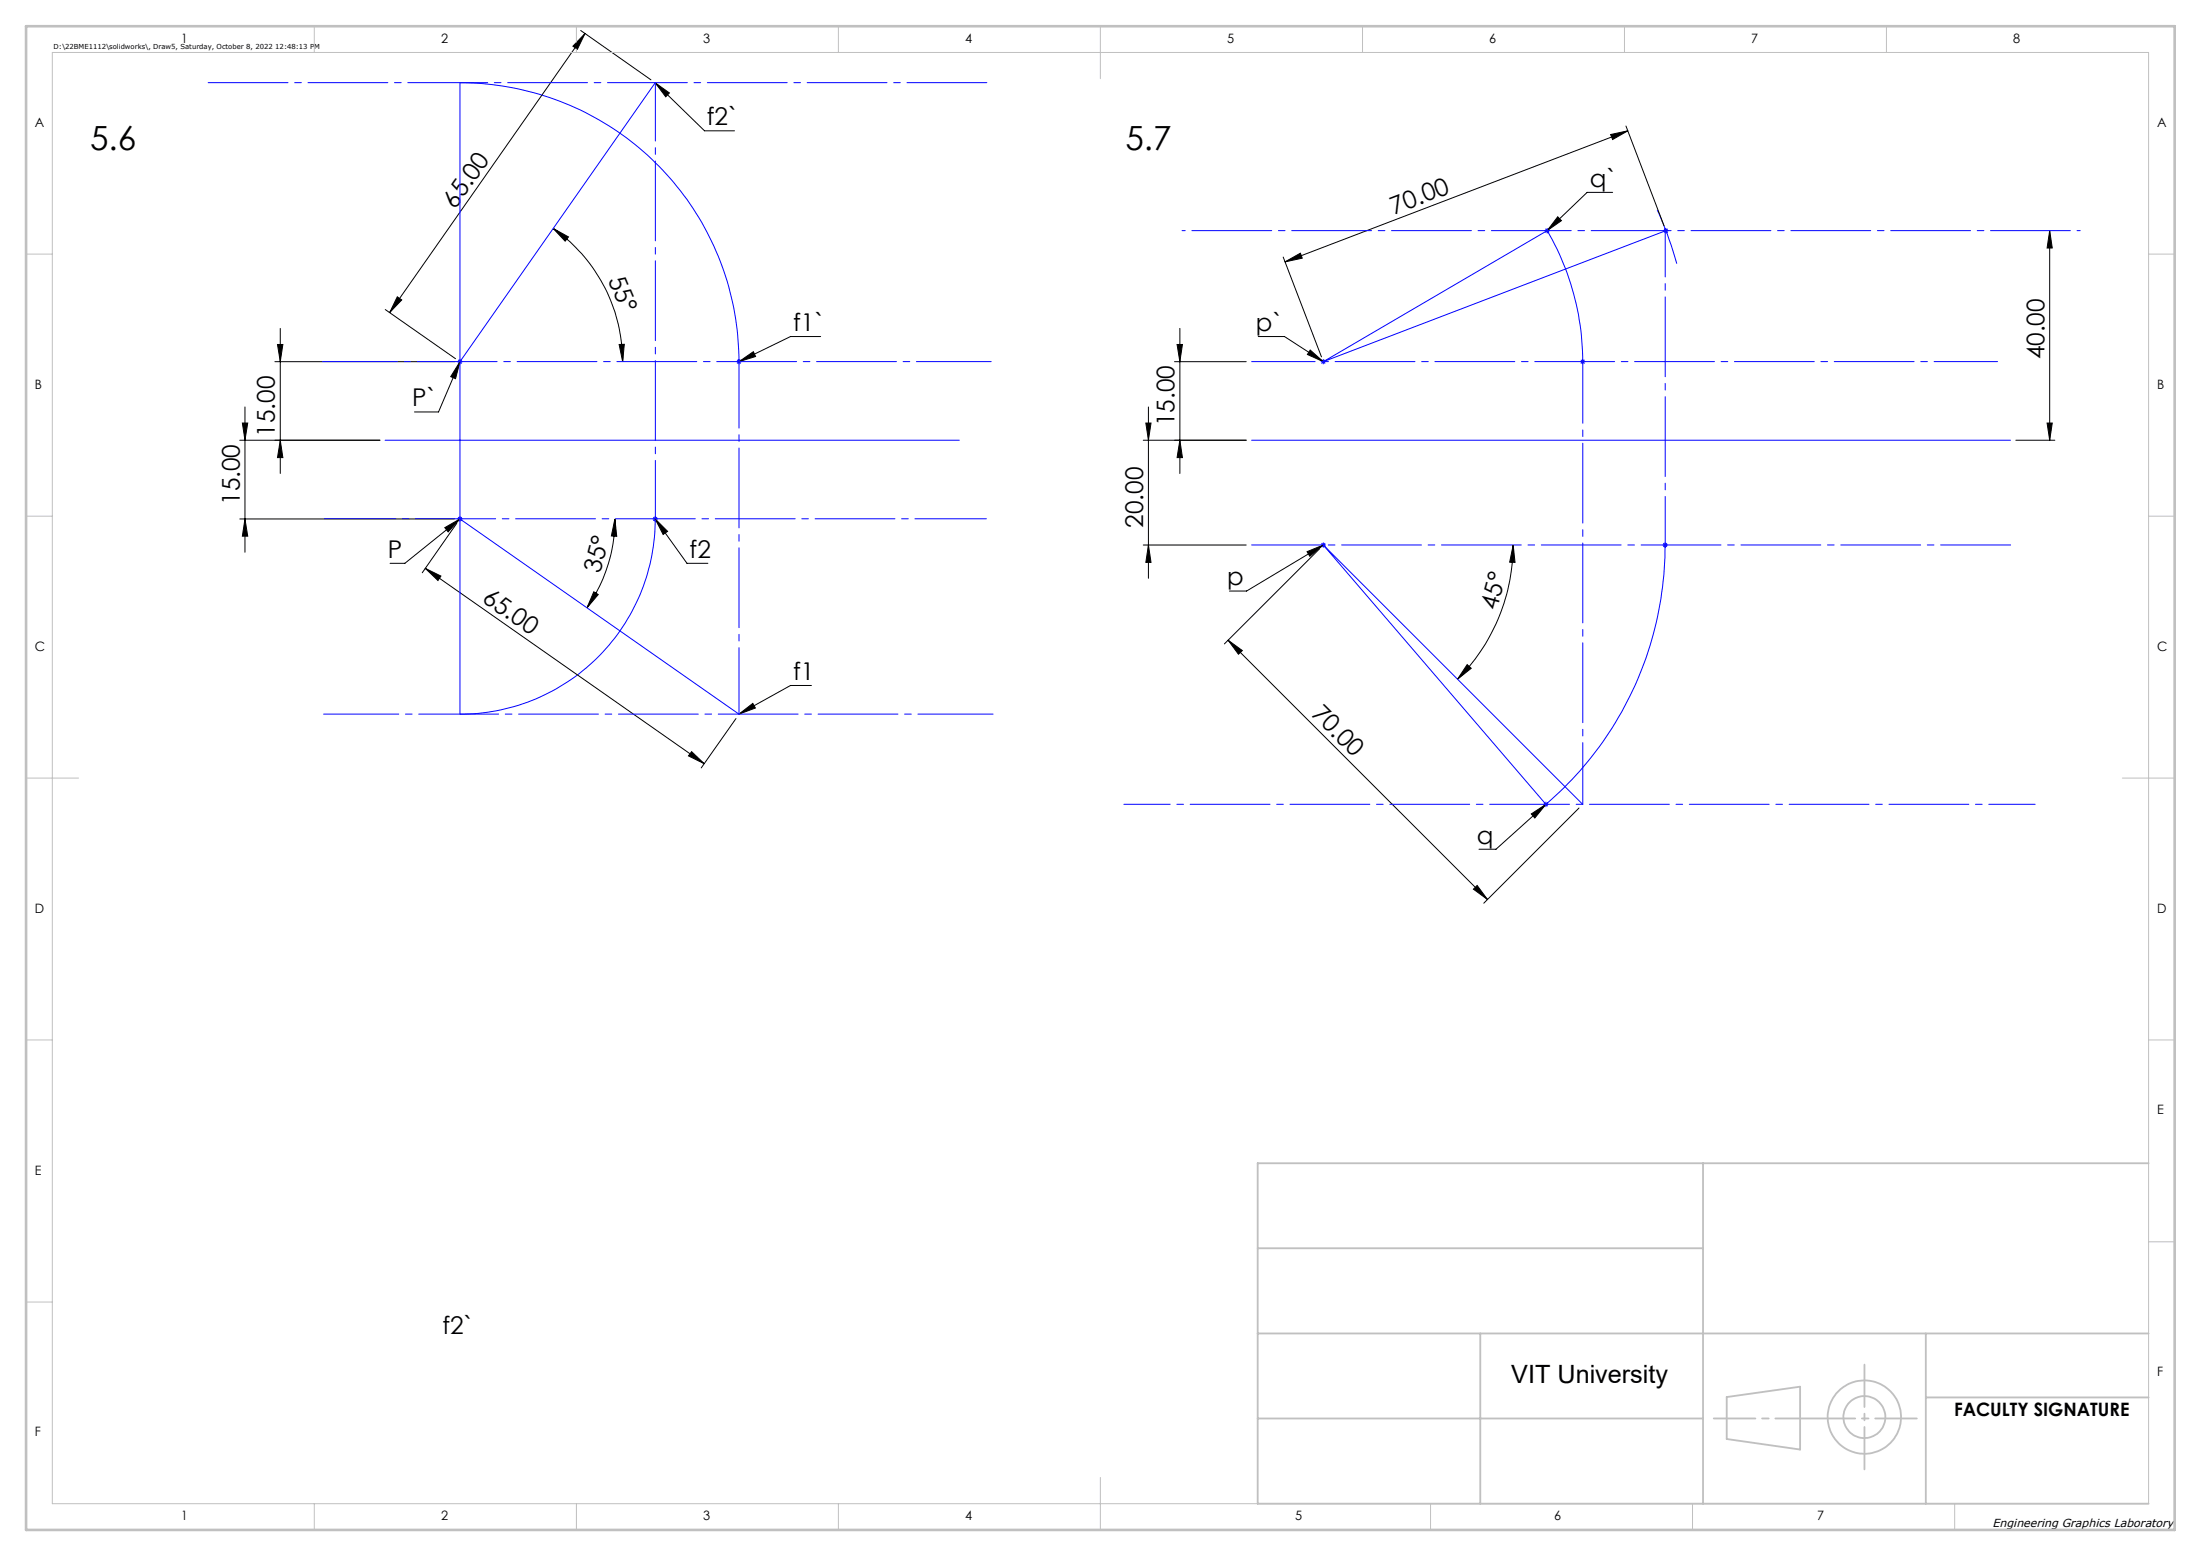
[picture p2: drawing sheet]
<svg xmlns="http://www.w3.org/2000/svg" width="420mm" height="297mm" viewBox="0 0 420 297" stroke-linecap="round" stroke-linejoin="round" font-family="sans-serif">
<g fill="none" stroke="#000" stroke-width=".19">
<path d="M110.8 5.8l13.4 9.4M111.6 6.4l-37.2 53.3M111.6 6.4l-1.4 3-.9-.6zM125 15.8l9.4 9.2h5.8M125 15.8l2.7 1.9-.7 .8zM307.3 25.7l3.3-.7-2.9 1.6zM307.7 36.7h-4.8l-7.7 7.3M310.3 24.1l7.2 19M310.6 25l-65.4 25M73.5 59.1l13.4 9.4M75.8 56.7l.9 .6-2.3 2.4zM105.6 43.6l2.9 1.6-.7 .8z"/>
<path d="M105.6 43.6a31.1 31.1 0 0 1 13.2 25.4M244.9 49.1l7.3 19M245.2 50l2.9-1.7 .4 1zM297.3 41.4l.7 .7-2.8 1.9zM391.1 44v40M391.1 44l.5 3.3h-1zM46.7 77.7v27.7M52.5 69h34.2M53 65.8h1l-.5 3.2zM53.5 62.7v27.7M87.8 69l-4.1 9.6h-4.6M87.8 69l-.9 3.3-.9-.4z"/>
<path d="M118.1 65.8l1-.1-.3 3.3zM141 69l2.8-1.9 .4 .9zM156.6 64.2h-5.8l-9.8 4.8M219.1 77.7v32.7M224.1 69h13.7M224.6 65.8h1l-.5 3.2zM225.1 62.7v27.7M240.1 64.2h5l7.4 4.8M250 66.8l2.5 2.2-3-1.3zM45.8 99.1h40.9M45.8 84h26.7M46.2 80.7h1.1l-.6 3.3z"/>
<path d="M46.7 99.1l.6 3.2h-1.1zM53.5 84l.5 3.3h-1zM87.2 99.9l-6.6 9.4M87.8 99.1l-10.5 8.4h-2.9M117.3 99.1l.4 3.3-1-.1zM117.3 99.1a29.5 29.5 0 0 1-5.3 16.9M125 99.1l6.1 8.4h4M125 99.1l2.4 2.3-.9 .6zM218.2 84h19.6M218.7 80.7h.9l-.5 3.3zM225.1 84l.5 3.3h-1zM384.7 84h7.4"/>
<path d="M390.6 80.7h1l-.5 3.3zM81.1 108.5l3 1.5-.5 .8zM81.1 108.5l53.3 37.3M84.9 100.7l2.9-1.6-2.3 2.4zM113.3 113l.9 .5-2.2 2.5zM218.2 104h19.6M219.1 104l.5 3.3h-.9zM249.4 105.3l3.1-1.3-2.6 2.2zM251.8 104.7l-18.2 18.2M252.5 104l-14.6 8.8h-3.3M288.7 104l.4 3.3h-1zM288.7 104a36.3 36.3 0 0 1-10.6 25.6"/>
<path d="M140.4 137.2l-6.6 9.4M141 136.3l2.7-2 .4 .8zM154.8 130.8h-4l-9.8 5.5M234.4 122.2l2.7 2-.8 .7zM234.4 122.2l49.4 49.5M280 126.9l.7 .7-2.6 2zM132 143.5l2.4 2.3-3-1.5zM292.2 155.4l2.8-1.9-2.1 2.6zM295 153.5l-9.5 8.6h-3.3M301.3 154.2l-18.2 18.2M281.9 169l1.9 2.7-2.6-2z"/>
</g>
<g fill="none" stroke="#c0c0c0" stroke-width=".35">
<path d="M240 238.3h85M325 222v65M410 222h-170v65h170M240 254.5h170M282.5 254.5v32.5M367.5 254.5v32.5M240 270.8h85M329.5 266.7l14-2v12l-14-2zM367.5 266.7h42.5"/>
<circle cx="355.8" cy="270.5" r="7"/>
<circle cx="355.8" cy="270.5" r="4"/>
</g>
<g fill="none" stroke="#00f" stroke-width=".19">
<path d="M125 15.8l-37.2 53.2M294.7 44h1M294.9 43.7l.7 .7M295.2 43.5v1.1M295.6 43.7l-.7 .7M316.2 40a64.9 64.9 0 0 1 3.8 10.3M317.4 44h1M317.5 43.7l.7 .7M317.9 44l-65.4 25 42.7-25a49.8 49.8 0 0 1 6.8 25M317.9 43.5v1.1M318.2 43.7l-.7 .7M87.2 69h1.1"/>
<path d="M87.4 68.7l.7 .7M88.1 68.7l-.7 .7M140.5 69h1M140.7 68.7l.7 .7M141 69a53.2 53.2 0 0 0-53.2-53.2v120.5a37.2 37.2 0 0 0 37.2-37.2M141 68.5v1M141.4 68.7l-.7 .7M252 69h1M252.2 68.7l.7 .7M252.5 68.5v1M252.9 68.7l-.7 .7M301.5 69h1"/>
<path d="M301.7 68.7l.7 .7M302 68.5v1M302.4 68.7l-.7 .7M73.5 84h109.6M87.2 99.1h1.1M87.4 98.7l.7 .7M87.8 99.1l53.2 37.2M88.1 98.7l-.7 .7M124.5 99.1h1.1M124.7 98.7l.7 .7M125 98.5v1.1M125.4 98.7l-.7 .7"/>
<path d="M238.8 84h144.8M252 104h1M252.2 103.7l.7 .7M252.5 103.5v1M252.9 103.7l-.7 .7M317.3 104h.9M317.4 103.7l.7 .7M317.7 104a65 65 0 0 1-22.7 49.5l-42.5-49.5 49.5 49.5M317.7 103.5v1M318.1 103.7l-.7 .7M294.5 153.5h1M294.6 153.2l.7 .7"/>
<path d="M295 153v1.1M295.3 153.2l-.7 .7"/>
</g>
<g fill="none" stroke="#c0c0c0" stroke-width=".19">
<path d="M10 10h400v277h-400zM60 5v5M110 5v5M160 5v5M210 5v10M260 5v5M310 5v5M360 5v5M5 48.5h5M410 48.5h5M5 98.5h5M410 98.5h5"/>
<path d="M5 148.5h10M405 148.5h10M5 198.5h5M410 198.5h5M410 237h5M5 248.5h5M60 287v5M110 287v5M160 287v5M210 282v10M273 287v5M323 287v5"/>
<path d="M373 287v5"/>
</g>
<path d="M327 270.8h38.8" fill="none" stroke="#c0c0c0" stroke-width=".35" stroke-dasharray="15.2 1.3 1.3 1.3" stroke-dashoffset="7.3"/>
<path d="M355.8 260.5v20" fill="none" stroke="#c0c0c0" stroke-width=".35" stroke-dasharray="15.2 1.3 1.3 1.3" stroke-dashoffset="7.1"/>
<path d="M5 5h410v287h-410z" fill="none" stroke="#c0c0c0" stroke-width=".5"/>
<path d="M61.5 69h127.6" fill="none" stroke="#00f" stroke-width=".19" stroke-dasharray="15.2 1.3 1.3 1.3" stroke-dashoffset="1"/>
<path d="M61.9 99h126.3" fill="none" stroke="#00f" stroke-width=".19" stroke-dasharray="15.2 1.3 1.3 1.3" stroke-dashoffset="1.6"/>
<path d="M38.7 15.8h150.6" fill="none" stroke="#00f" stroke-width=".19" stroke-dasharray="15.2 1.3 1.3 1.3" stroke-dashoffset="-1"/>
<path d="M61.8 136.3h127.7" fill="none" stroke="#00f" stroke-width=".19" stroke-dasharray="15.2 1.3 1.3 1.3" stroke-dashoffset=".9"/>
<path d="M125.1 15.8v83.2" fill="none" stroke="#00f" stroke-width=".19" stroke-dasharray="15.2 1.3 1.3 1.3" stroke-dashoffset="4.1"/>
<path d="M141 136.3v-67.3" fill="none" stroke="#00f" stroke-width=".19" stroke-dasharray="15.2 1.3 1.3 1.3" stroke-dashoffset="2.6"/>
<path d="M238.8 69h142.4" fill="none" stroke="#00f" stroke-width=".19" stroke-dasharray="15.2 1.3 1.3 1.3" stroke-dashoffset="3.1"/>
<path d="M238.8 104h144.9" fill="none" stroke="#00f" stroke-width=".19" stroke-dasharray="15.2 1.3 1.3 1.3" stroke-dashoffset="1.9"/>
<path d="M317.8 43.6v60.4" fill="none" stroke="#00f" stroke-width=".19" stroke-dasharray="15.2 1.3 1.3 1.3" stroke-dashoffset="6"/>
<path d="M214.5 153.5h173.8" fill="none" stroke="#00f" stroke-width=".19" stroke-dasharray="15.2 1.3 1.3 1.3" stroke-dashoffset="6.4"/>
<path d="M225.6 44h171.4" fill="none" stroke="#00f" stroke-width=".19" stroke-dasharray="15.2 1.3 1.3 1.3" stroke-dashoffset="-1.9"/>
<path d="M302 153.5v-84.5" fill="none" stroke="#00f" stroke-width=".19" stroke-dasharray="15.2 1.3 1.3 1.3" stroke-dashoffset="3.5"/>
<g fill="#000">
<path d="M75.8 56.7l.9 .6-2.3 2.4zM111.6 6.4l-1.4 3-.9-.6z"/>
<path d="M245.2 50l2.9-1.7 .4 1zM307.3 25.7l3.3-.7-2.9 1.6z"/>
<path d="M53 65.8h1l-.5 3.2zM53.5 84l.5 3.3h-1zM218.7 80.7h.9l-.5 3.3zM219.1 104l.5 3.3h-.9z"/>
<path d="M87.8 69l-.9 3.3-.9-.4zM84.9 100.7l2.9-1.6-2.3 2.4zM125 15.8l2.7 1.9-.7 .8zM125 99.1l2.4 2.3-.9 .6zM141 136.3l2.7-2 .4 .8zM141 69l2.8-1.9 .4 .9zM250 66.8l2.5 2.2-3-1.3zM249.4 105.3l3.1-1.3-2.6 2.2zM297.3 41.4l.7 .7-2.8 1.9zM292.2 155.4l2.8-1.9-2.1 2.6z"/>
<path d="M118.1 65.8l1-.1-.3 3.3zM105.6 43.6l2.9 1.6-.7 .8z"/>
<path d="M46.7 99.1l.6 3.2h-1.1zM46.2 80.7h1.1l-.6 3.3zM225.1 84l.5 3.3h-1zM224.6 65.8h1l-.5 3.2zM390.6 80.7h1l-.5 3.3zM391.1 44l.5 3.3h-1z"/>
<path d="M81.1 108.5l3 1.5-.5 .8zM132 143.5l2.4 2.3-3-1.5z"/>
<path d="M113.3 113l.9 .5-2.2 2.5zM117.3 99.1l.4 3.3-1-.1z"/>
<path d="M234.4 122.2l2.7 2-.8 .7zM281.9 169l1.9 2.7-2.6-2z"/>
<path d="M280 126.9l.7 .7-2.6 2zM288.7 104l.4 3.3h-1z"/>
</g>
<g font-size="6.3">
<text x="17.2" y="28.6">5.6</text>
<text x="214.8" y="28.6">5.7</text>
</g>
<text font-size="4.8" x="288.4" y="264">VIT University</text>
<g font-size="4.7">
<text x="134.9" y="23.9">f2`</text>
<text x="303.4" y="35.7">q`</text>
<text x="86.9" y="40" transform="rotate(-55 86.9 40)">65.00</text>
<text x="266" y="41" transform="rotate(-21 266 41)">70.00</text>
<text x="116" y="53.4" transform="rotate(67 116 53.4)">55°</text>
<text x="151.4" y="63.1">f1`</text>
<text x="239.7" y="63.1">p`</text>
<text x="390.1" y="68.6" transform="rotate(-90 390.1 68.6)">40.00</text>
<text x="78.7" y="77.6">P`</text>
<text x="52.5" y="83.4" transform="rotate(-90 52.5 83.4)">15.00</text>
<text x="224.1" y="81.3" transform="rotate(-90 224.1 81.3)">15.00</text>
<text x="45.8" y="96.4" transform="rotate(-90 45.8 96.4)">15.00</text>
<text x="218.2" y="100.7" transform="rotate(-90 218.2 100.7)">20.00</text>
<text x="74" y="106.5">P</text>
<text x="131.6" y="106.5">f2</text>
<text x="114.5" y="109.6" transform="rotate(-75 114.5 109.6)">35°</text>
<text x="234.2" y="111.7">p</text>
<text x="91.8" y="114.7" transform="rotate(35 91.8 114.7)">65.00</text>
<text x="285.6" y="116.6" transform="rotate(-75 285.6 116.6)">45°</text>
<text x="151.4" y="129.8">f1</text>
<text x="250.1" y="136.4" transform="rotate(45 250.1 136.4)">70.00</text>
<text x="281.8" y="161">q</text>
<text x="84.4" y="254.6">f2`</text>
</g>
<text font-size="3.5" x="372.9" y="270.3">FACULTY SIGNATURE</text>
<g font-size="2.5">
<text x="34.6" y="8.2">1</text>
<text x="84.2" y="8.2">2</text>
<text x="134.2" y="8.2">3</text>
<text x="184.2" y="8.2">4</text>
<text x="234.2" y="8.2">5</text>
<text x="284.2" y="8.2">6</text>
<text x="334.2" y="8.2">7</text>
<text x="384.2" y="8.2">8</text>
<text x="6.7" y="24.2">A</text>
<text x="411.7" y="24.2">A</text>
<text x="6.7" y="74.2">B</text>
<text x="411.7" y="74.2">B</text>
<text x="6.7" y="124.2">C</text>
<text x="411.7" y="124.2">C</text>
<text x="6.7" y="174.2">D</text>
<text x="411.7" y="174.2">D</text>
<text x="411.7" y="212.7">E</text>
<text x="6.7" y="224.2">E</text>
<text x="411.7" y="262.7">F</text>
<text x="6.7" y="274.2">F</text>
<text x="34.6" y="290.2">1</text>
<text x="84.2" y="290.2">2</text>
<text x="134.2" y="290.2">3</text>
<text x="184.2" y="290.2">4</text>
<text x="247.2" y="290.2">5</text>
<text x="296.5" y="290.2">6</text>
<text x="346.8" y="290.2">7</text>
</g>
<text font-size="2.2" x="380.2" y="291.4">Engineering Graphics Laboratory</text>
<text font-size="1.3" x="10.2" y="9.3">D:\22BME1112\solidworks\, Draw5, Saturday, October 8, 2022 12:48:13 PM</text>
</svg>
